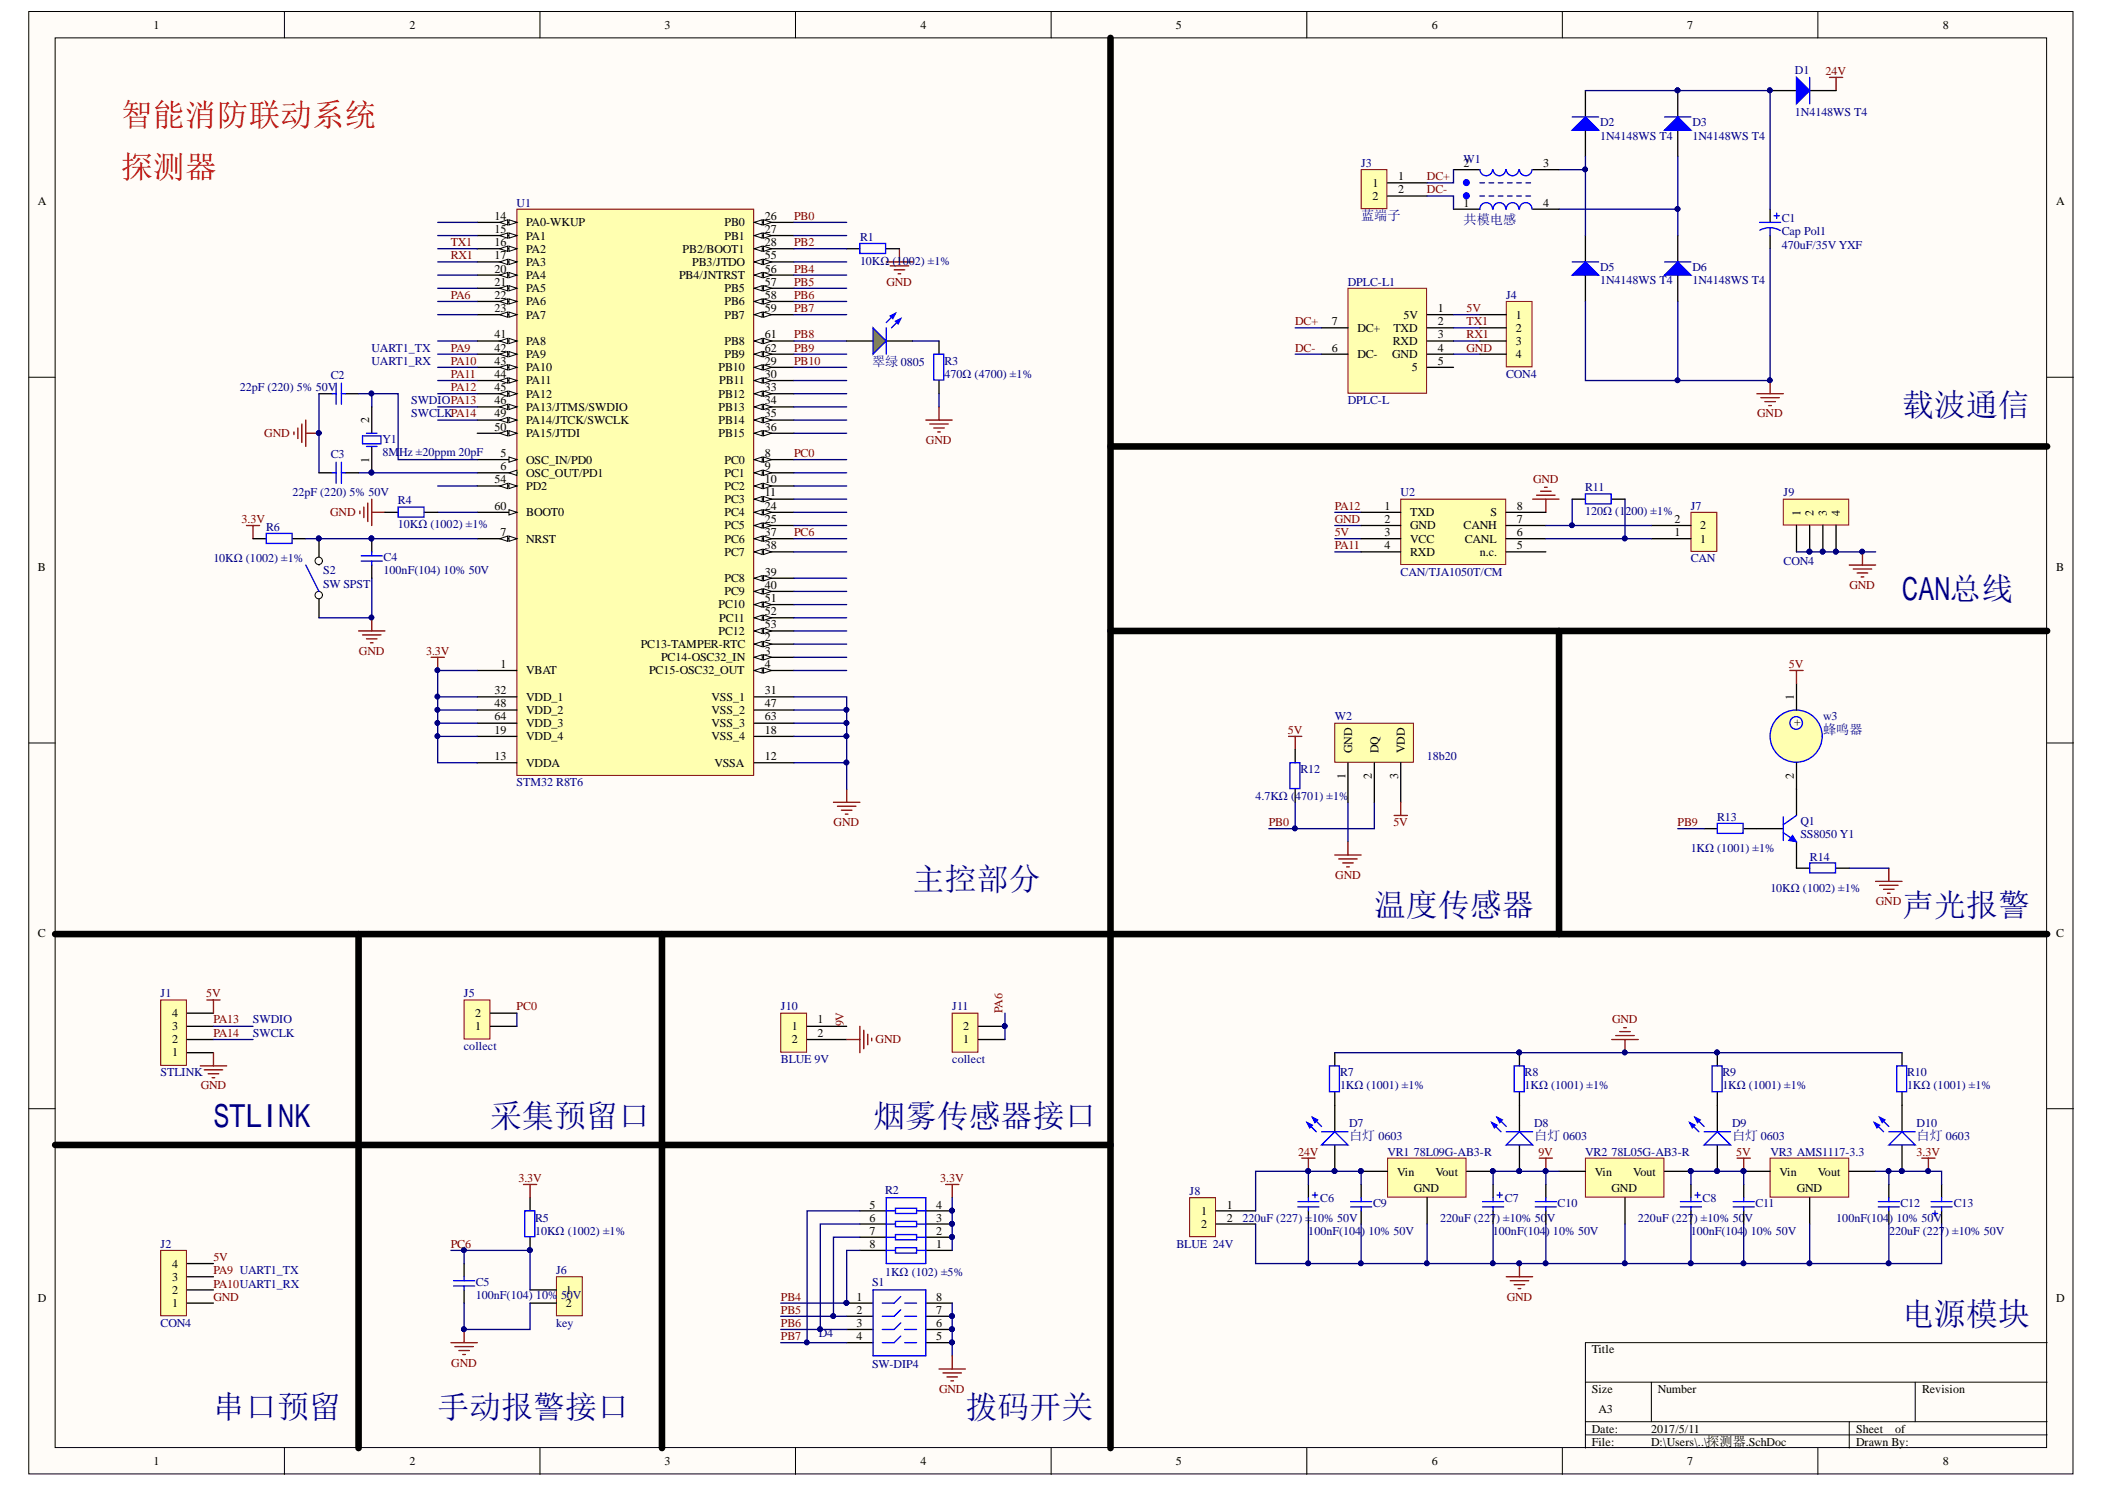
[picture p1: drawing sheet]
# Altium project 探测器.PrjPcb
1 sheet, 61 parts. Net scope: global (net labels, ports and power ports of the same name join across sheets).
Board file: 探测器终.PcbDoc

## Sheet 探测器.SchDoc: 智能消防联动系统
size A3

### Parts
C1  Cap Pol1  value 470uF/35V YXF  [RB.2/.4]
C2  22pF (220) 5% 50V  [LC-0805_C]
C3  22pF (220) 5% 50V  [LC-0805_C]
C4  100nF(104) 10% 50V  [LC-0805_C]
C5  100nF(104) 10% 50V  [LC-0805_C]
C6  220uF (227) ±10% 50V  [LC-CASE-B_3528]
C7  220uF (227) ±10% 50V  [LC-CASE-B_3528]
C8  220uF (227) ±10% 50V  [LC-CASE-B_3528]
C9  100nF(104) 10% 50V  [LC-0805_C]
C10  100nF(104) 10% 50V  [LC-0805_C]
C11  100nF(104) 10% 50V  [LC-0805_C]
C12  100nF(104) 10% 50V  [LC-0805_C]
C13  220uF (227) ±10% 50V  [LC-CASE-B_3528]
D1  1N4148WS T4  [LC-SOD-323]
D2  1N4148WS T4  [LC-SOD-323]
D3  1N4148WS T4  [LC-SOD-323]
D4  翠绿 0805  [LC-0805_LED_S1]
D5  1N4148WS T4  [LC-SOD-323]
D6  1N4148WS T4  [LC-SOD-323]
D7  白灯 0603  [LC-0603_LED_S1]
D8  白灯 0603  [LC-0603_LED_S1]
D9  白灯 0603  [LC-0603_LED_S1]
D10  白灯 0603  [LC-0603_LED_S1]
DPLC-L1  DPLC-L  [DPLC-L]
J1  STLINK  [SIP4]
J2  CON4  [SIP4]
J3  蓝端子  [蓝端子]
J4  CON4  [SIP4]
J5  collect  [SIP2]
J6  key  [SIP2]
J7  CAN  [蓝端子]
J8  BLUE  24V  [蓝端子]
J9  CON4  [SIP4]
J10  BLUE 9V  [蓝端子]
J11  collect  [SIP2]
Q1  SS8050 Y1  [LC-SOT-23(SOT-23-3)]
R1  10KΩ (1002) ±1%  [LC-0805_R]
R2  1KΩ (102) ±5%  [LC-0603_Rx4]
R3  470Ω (4700) ±1%  [LC-0805_R]
R4  10KΩ (1002) ±1%  [LC-0805_R]
R5  10KΩ (1002) ±1%  [LC-0805_R]
R6  10KΩ (1002) ±1%  [LC-0805_R]
R7  1KΩ (1001) ±1%  [LC-0603_R]
R8  1KΩ (1001) ±1%  [LC-0603_R]
R9  1KΩ (1001) ±1%  [LC-0603_R]
R10  1KΩ (1001) ±1%  [LC-0603_R]
R11  120Ω (1200) ±1%  [LC-0805_R]
R12  4.7KΩ (4701) ±1%  [LC-0805_R]
R13  1KΩ (1001) ±1%  [LC-0805_R]
R14  10KΩ (1002) ±1%  [LC-0805_R]
S1  SW-DIP4  [4位拨码开关]
S2  SW SPST  [单片机小按键]
U1  STM32 R8T6  [LC-LQFP-64_10x10x05P]
U2  CAN/TJA1050T/CM  [LC-SOIC-8_150mil]
VR1  78L09G-AB3-R  [LC-SOT-89(SOT-89-3)]
VR2  78L05G-AB3-R  [LC-SOT-89(SOT-89-3)]
VR3  AMS1117-3.3  [LC-SOT-223]
W1  共模电感  [共模电感]
W2  18b20  [DS18B20]
w3  蜂鸣器  [蜂鸣器]
Y1  8MHz ±20ppm 20pF  [LC-SMD-5032_2P]

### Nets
3.3V: C12.1 C13.2 D10.A R2.1 R2.2 R2.3 R2.4 R5.2 R6.1 U1.1(VBAT) U1.13(VDDA) U1.19(VDD_4) U1.32(VDD_1) U1.48(VDD_2) U1.64(VDD_3) VR3.2(Vout)
5V: C8.1 C11.2 D9.A DPLC-L1.1(5V) J1.4 J2.4 J4.1 R12.2 U2.3(VCC) VR2.3(Vout) VR3.3(Vin) W2.3(VDD) w3.1(+)
9V: C7.1 C10.2 D8.A J10.1 VR1.3(Vout) VR2.1(Vin)
24V: C6.1 C9.2 D1.2(K) D7.A J8.1 VR1.1(Vin)
GND: C1.2 C2.1 C3.1 C4.1 C5.1 C6.2 C7.2 C8.2 C9.1 C10.1 C11.1 C12.2 C13.1 D5.1(A) D6.1(A) DPLC-L1.4(GND) J1.1 J2.1 J4.4 J6.2 J8.2 J9.1 J9.2 J9.3 J9.4 J10.2 R1.1 R3.1 R4.1 R7.1 R8.1 R9.1 R10.1 R14.2 S1.5 S1.6 S1.7 S1.8 S2.1(COMMON) U1.12(VSSA) U1.18(VSS_4) U1.31(VSS_1) U1.47(VSS_2) U1.63(VSS_3) U2.2(GND) U2.8(S) VR1.2(GND) VR2.2(GND) VR3.1(GND) W2.1(GND)
DC+: DPLC-L1.7(DC+) J3.1 W1.2
DC-: DPLC-L1.6(DC-) J3.2 W1.1
PA6: J11.1 J11.2 U1.22(PA6)
PA9: J2.3 U1.42(PA9)
PA10: J2.2 U1.43(PA10)
PA11: U1.44(PA11) U2.4(RXD)
PA12: U1.45(PA12) U2.1(TXD)
PA13: J1.3 U1.46(PA13/JTMS/SWDIO)
PA14: J1.2 U1.49(PA14/JTCK/SWCLK)
PB0: R12.1 U1.26(PB0) W2.2(DQ)
PB2: R1.2 U1.28(PB2/BOOT1)
PB4: R2.8 S1.1 U1.56(PB4/JNTRST)
PB5: R2.7 S1.2 U1.57(PB5)
PB6: R2.6 S1.3 U1.58(PB6)
PB7: R2.5 S1.4 U1.59(PB7)
PB8: D4.A U1.61(PB8)
PB9: R13.1 U1.62(PB9)
PB10: U1.29(PB10)
PC0: J5.1 J5.2 U1.8(PC0)
PC6: C5.2 J6.1 R5.1 U1.37(PC6)
RX1: DPLC-L1.3(RXD) J4.3 U1.17(PA3)
TX1: DPLC-L1.2(TXD) J4.2 U1.16(PA2)
NetC1_1: C1.1 D1.1(A) D2.2(K) D3.2(K)
NetC2_2: C2.2 U1.5(OSC_IN/PD0) Y1.2(OSC2)
NetC3_2: C3.2 U1.6(OSC_OUT/PD1) Y1.1(OSC1)
NetC4_2: C4.2 R6.2 S2.2(NO) U1.7(NRST)
NetD2_1: D2.1(A) D5.2(K) W1.3
NetD3_1: D3.1(A) D6.2(K) W1.4
NetD4_K: D4.K R3.2
NetD7_K: D7.K R7.2
NetD8_K: D8.K R8.2
NetD9_K: D9.K R9.2
NetD10_K: D10.K R10.2
NetJ7_1: J7.1 R11.2 U2.6(CANL)
NetJ7_2: J7.2 R11.1 U2.7(CANH)
NetQ1_1: Q1.1(B) R13.2
NetQ1_2: Q1.2(E) R14.1
NetQ1_3: Q1.3(C) w3.2
NetR4_2: R4.2 U1.60(BOOT0)

Not connected (* = marked no-connect by the designer): DPLC-L1 5; U1 2(PC13-TAMPER-RTC) 3(PC14-OSC32_IN) 4(PC15-OSC32_OUT) 9(PC1) 10(PC2) 11(PC3) 14(PA0-WKUP) 15(PA1) 20(PA4) 21(PA5) 23(PA7) 24(PC4) 25(PC5) 27(PB1) 30(PB11) 33(PB12) 34(PB13) 35(PB14) 36(PB15) 38(PC7) 39(PC8) 40(PC9) 41(PA8) 50(PA15/JTDI) 51(PC10) 52(PC11) 53(PC12) 54(PD2) 55(PB3/JTDO); U2 5(n.c.)

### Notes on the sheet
- 智能消防联动系统
- 探测器
- (near C2) UART1_TX
- (near C2) UART1_RX
- SWDIO
- (near Y1) SWCLK
- 载波通信
- CAN总线
- 主控部分
- 温度传感器
- 声光报警
- SWCLK
- STLINK
- 采集预留口
- 烟雾传感器接口
- UART1_TX
- UART1_RX
- 电源模块
- 串口预留
- 手动报警接口
- 拨码开关
